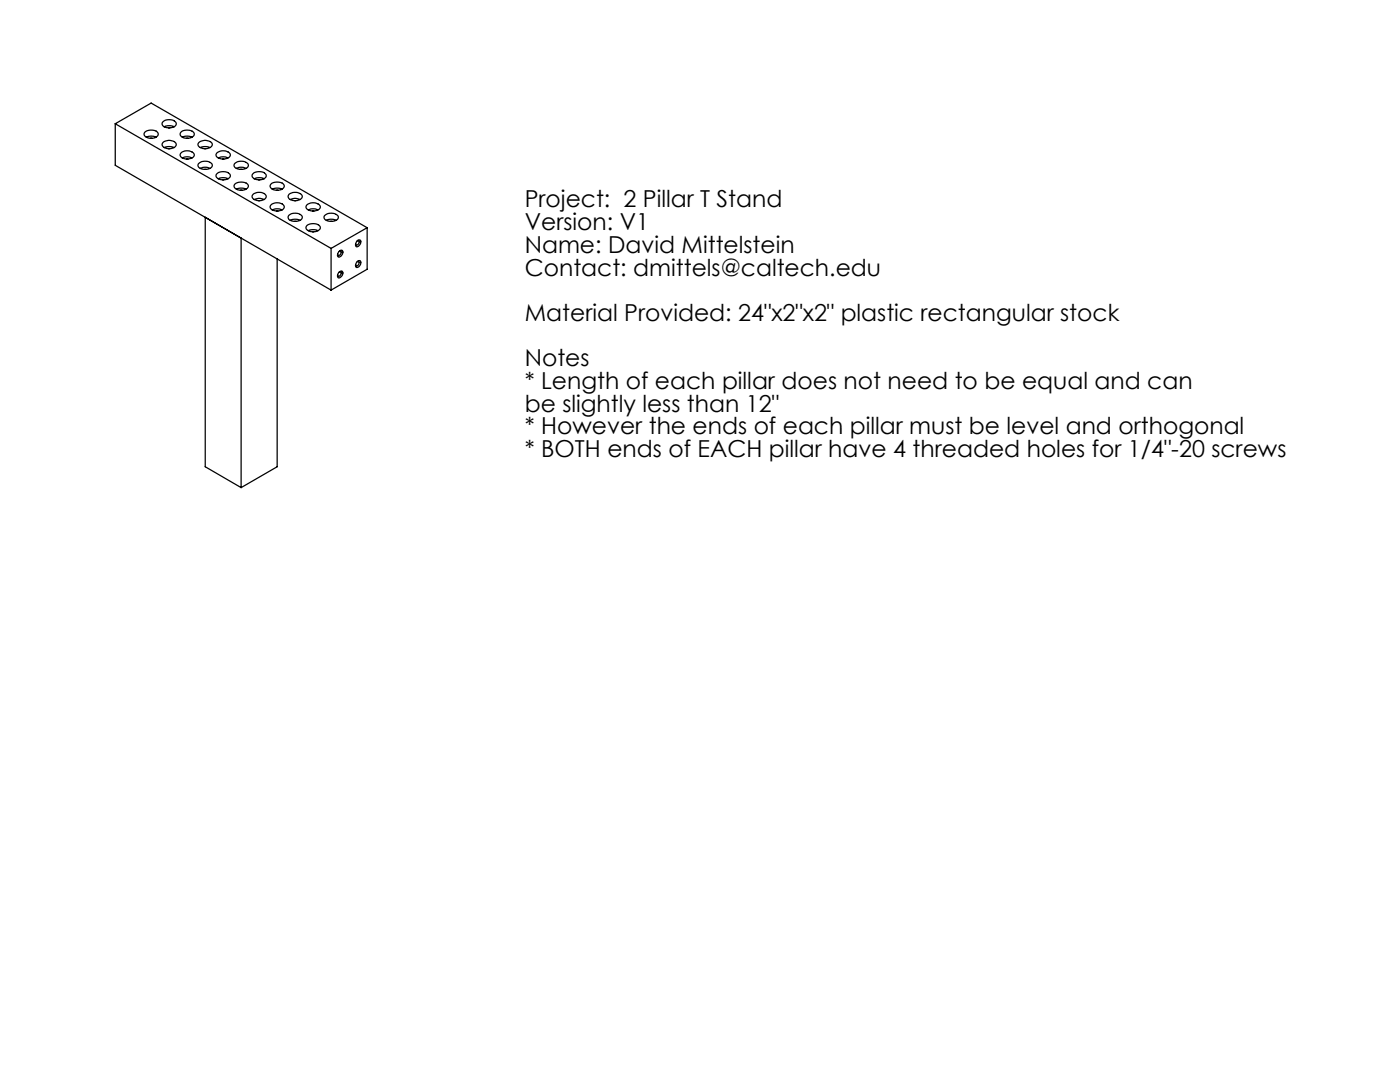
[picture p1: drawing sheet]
<svg xmlns="http://www.w3.org/2000/svg" width="279mm" height="216mm" viewBox="0 0 279 216" stroke-linecap="round" stroke-linejoin="round" font-family="sans-serif">
<g fill="none" stroke="#000" stroke-width=".25">
<path d="M23 24.7l43.1 24.9M23 24.7l7.2-4.1 43.1 24.8M23 24.7v8.3l43.1 24.9M29 26.3a2.03 2.03 0 0 1 2.5 .2 .94 .94 0 0 1-1.2 1.1 1.28 1.28 0 0 1-1.5-.9zM29.2 27.4l.8-.2 1.2 .2M30 27.6h.3M32.6 28.4a1.81 1.81 0 0 1 2.6 .4 1.56 1.56 0 0 1-2.5 .6l-.4-.5zM32.6 24.3a1.84 1.84 0 0 1 2.6 .3 1.18 1.18 0 0 1-1.6 .9 .85 .85 0 0 1-1-.2 .85 .85 0 0 1 0-1zM32.8 29.5l.8-.3 1.1 .3M32.8 25.3l.8-.2 1.1 .2M33.6 29.7h.3M33.6 25.5h.3"/>
<path d="M36.2 30.5a1.82 1.82 0 0 1 2.6 .3 1.34 1.34 0 0 1-1.9 .9 .74 .74 0 0 1-.8-.4 .74 .74 0 0 1 .1-.8zM36.2 26.3a1.9 1.9 0 0 1 2.6 .4 1.38 1.38 0 0 1-1.9 .9 .75 .75 0 0 1-.8-.4 .75 .75 0 0 1 .1-.9zM36.4 31.5l.8-.2 1.1 .2M36.4 27.4l.8-.2 1.1 .2M37.2 31.8h.3M37.2 27.6h.3M39.6 32.7a1.84 1.84 0 0 1 2.8 .2 1.23 1.23 0 0 1-1.6 .9 .93 .93 0 0 1-1.2-1.1zM39.7 28.4a1.86 1.86 0 0 1 2.7 .4 1.38 1.38 0 0 1-1.9 .8l-.9-.5-.1-.3zM40 33.6l.8-.2 1.1 .2M40 29.5l.8-.3 1.1 .3M40.8 33.8h.3M40.8 29.7h.3"/>
<path d="M43.3 34.6a1.89 1.89 0 0 1 2.7 .4 1.22 1.22 0 0 1-1.6 .9 .95 .95 0 0 1-1.2-1.1zM43.3 30.5a1.86 1.86 0 0 1 2.7 .3 1.34 1.34 0 0 1-1.9 .9 .74 .74 0 0 1-.8-.4 .74 .74 0 0 1 0-.8zM43.6 35.7l.8-.2 1.1 .2M43.6 31.5l.8-.2 1.1 .2M44.4 35.9h.3M44.4 31.8h.3M46.9 36.7a1.94 1.94 0 0 1 2.7 .3 1.51 1.51 0 0 1-2.2 .9l-.5-.3-.2-.4zM46.9 32.6a1.86 1.86 0 0 1 2.7 .3 1.23 1.23 0 0 1-1.6 .9 .93 .93 0 0 1-1.2-1.1zM47.2 37.7l.8-.2 1.1 .2M47.2 33.6l.8-.2 1.1 .2M48 38h.3M48 33.8h.3"/>
<path d="M50.5 38.8a1.81 1.81 0 0 1 2.6 .3 1.56 1.56 0 0 1-2.4 .7l-.4-.5zM50.5 34.6a1.84 1.84 0 0 1 2.6 .4 1.46 1.46 0 0 1-2.1 .8l-.6-.5-.1-.3zM50.7 39.8l.9-.2 1.1 .2M50.7 35.7l.9-.2 1.1 .2M51.6 35.9h.3M54.1 36.7a2.04 2.04 0 0 1 2.6 .2 .95 .95 0 0 1-1.2 1.1 1.21 1.21 0 0 1-1.6-1zM54.3 37.7l.8-.2 1.2 .2M55.2 38h.3M57.7 38.8a1.86 1.86 0 0 1 2.6 .3 1.38 1.38 0 0 1-1.9 .9 .78 .78 0 0 1-.8-.4 .78 .78 0 0 1 .1-.8zM57.9 39.8l.8-.2 1.2 .2M41 43.4l7.1 4.1v49.8l-7.1-4.2zM51.6 40h.3"/>
<path d="M54.1 40.9a1.82 1.82 0 0 1 2.6 .3v.2a1.71 1.71 0 0 1-2.8 0zM54.3 41.9l.8-.2 1.2 .2M55.2 42.1h.3M55.3 51.6v41.5l-7.2 4.2M57.7 42.9a1.89 1.89 0 0 1 2.6 .4 1.22 1.22 0 0 1-1.6 .9l-.3-.1a.76 .76 0 0 1-.8-.3 .76 .76 0 0 1 .1-.9zM57.9 44l.8-.3 1.2 .3M58.8 44.2h.3M58.8 40h.3M61.3 45a1.94 1.94 0 0 1 2.6 .3 1.38 1.38 0 0 1-1.9 .9l-.9-.5v-.4zM61.3 40.9a1.86 1.86 0 0 1 2.6 .3 1.34 1.34 0 0 1-1.9 .9 .74 .74 0 0 1-.8-.4 .74 .74 0 0 1 .1-.8zM61.5 46l.8-.2 1.2 .2M61.5 41.9l.8-.2 1.2 .2"/>
<path d="M62.4 46.2h.2M62.4 42.1h.2M64.7 43.1a1.87 1.87 0 0 1 2.8 .2 1.22 1.22 0 0 1-1.6 .9 .93 .93 0 0 1-1.2-1.1zM65.1 44l.8-.3 1.2 .3M66 44.2h.2M66.1 49.6v8.3M67.6 54.4a.48 .48 0 0 1 .7-.3 .48 .48 0 0 1 0 .8l-.6 .6a.47 .47 0 0 1-.4-.4 .47 .47 0 0 1 .2-.5zM67.6 50.3l.5-.4a.64 .64 0 0 1 .4 .6 .64 .64 0 0 1-.4 .6l-.4 .2-.3-.2zM67.7 50.1h.2a.51 .51 0 0 1 .1 .6 .51 .51 0 0 1-.5 .3l-.1-.3M67.7 54.3l.2-.1a.51 .51 0 0 1 .1 .6 .51 .51 0 0 1-.5 .3l-.1-.2M71.3 48l.3-.1a.63 .63 0 0 1 .4 .6 .63 .63 0 0 1-.4 .5l-.3 .2a.66 .66 0 0 1-.4-.6 .66 .66 0 0 1 .4-.6zM71.3 52.2l.5-.2a.8 .8 0 0 1 .1 .9 .8 .8 0 0 1-.9 .4v-.5z"/>
<path d="M71.3 48h.2a.5 .5 0 0 1 .1 .6 .5 .5 0 0 1-.6 .2v-.2M71.3 52.2l.2-.1a.48 .48 0 0 1 .1 .7 .48 .48 0 0 1-.6 .2v-.2M73.3 45.4l-7.2 4.2M73.3 45.4v8.3l-7.2 4.2"/>
</g>
<g font-size="4.7">
<text x="104.7" y="41.4">Project: 2 Pillar T Stand</text>
<text x="104.7" y="45.9">Version: V1</text>
<text x="104.7" y="50.5">Name: David Mittelstein</text>
<text x="104.7" y="55">Contact: dmittels@caltech.edu</text>
<text x="104.7" y="64">Material Provided: 24&quot;x2&quot;x2&quot; plastic rectangular stock</text>
<text x="104.7" y="73.1">Notes</text>
<text x="104.7" y="77.6">* Length of each pillar does not need to be equal and can</text>
<text x="104.7" y="82.1">be slightly less than 12&quot;</text>
<text x="104.7" y="86.7">* However the ends of each pillar must be level and orthogonal</text>
<text x="104.7" y="91.2">* BOTH ends of EACH pillar have 4 threaded holes for 1/4&quot;-20 screws</text>
</g>
</svg>
